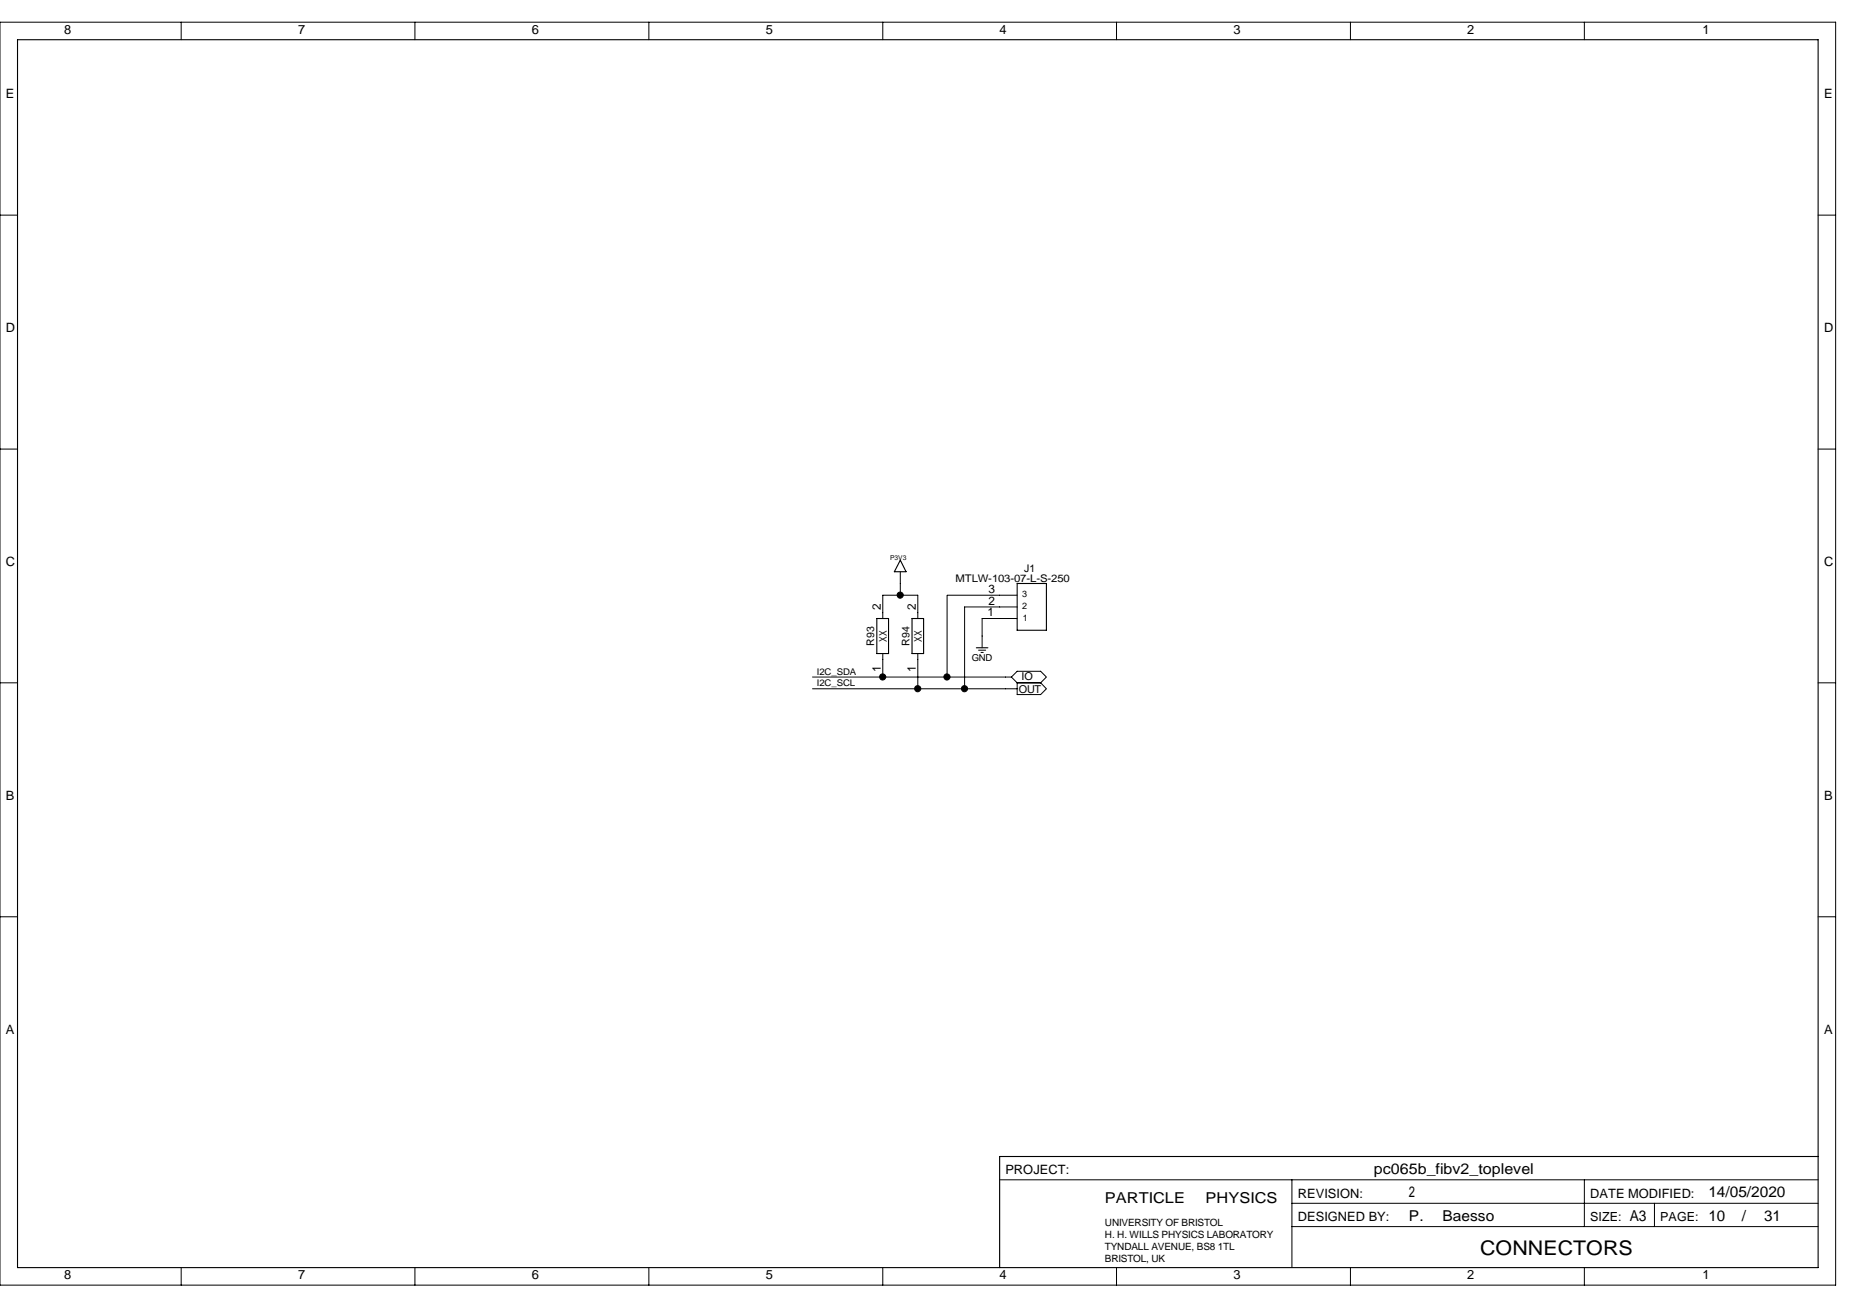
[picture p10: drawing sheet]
<svg xmlns="http://www.w3.org/2000/svg" width="420mm" height="297mm" viewBox="0 0 420 297" stroke-linecap="round" stroke-linejoin="round" font-family="sans-serif">
<path d="M4 9h408.9v278.9h-408.9zM204.5 127.2l1.3 2.6h-2.7zM231 132.5h6.7v10.6h-6.7zM199.1 140.5h2.7v7.9h-2.7zM207.1 140.5h2.7v7.9h-2.7zM221.7 147.1h2.7M412.9 262.6h-185.9v25.3" fill="none" stroke="#000" stroke-width=".25"/>
<g fill="none" stroke="#000" stroke-width=".23">
<path d="M0 5h416.9v286.8h-416.9zM41.1 5v4M94.2 5v4M147.4 5v4M200.5 5v4M253.6 5v4M306.7 5v4M359.8 5v4M0 48.9h4M412.9 48.9h4M0 102h4M412.9 102h4"/>
<path d="M204.5 129.8v5.4M231 135.2h-15.9v18.6h14.6M231 137.8h-11.9v18.6M0 155.1h4M184.5 153.8h16M184.5 156.4h23.9M200.5 148.4v5.4h14.6M200.5 140.5v-5.3h7.9v5.3M208.4 148.4v8h10.7M219.1 156.4h11.9M222.2 147.7h1.7M222.8 148.2h.5"/>
<path d="M229.7 153.8l1.3-1.4h5.3l1.4 1.4-1.4 1.3h-5.3M229.7 153.8l1.3 1.3M231 155.1h5.3l1.4 1.3-1.4 1.3h-5.3zM231 140.5h-7.9v6.6M412.9 155.1h4M0 208.2h4M412.9 208.2h4M227 267.9h185.9M293.4 273.3h119.5M293.4 267.9v20M293.4 278.6h119.5M359.8 267.9v10.7"/>
<path d="M375.7 273.3v5.3M41.1 287.9v3.9M94.2 287.9v3.9M147.4 287.9v3.9M200.5 287.9v3.9M253.6 287.9v3.9M306.7 287.9v3.9M359.8 287.9v3.9"/>
</g>
<g fill="#000" stroke="#000" stroke-width=".23">
<circle cx="204.4" cy="135.1" r=".7"/>
<circle cx="200.5" cy="153.7" r=".7"/>
<circle cx="208.4" cy="156.4" r=".7"/>
<circle cx="215.1" cy="153.7" r=".7"/>
<circle cx="219.1" cy="156.4" r=".7"/>
</g>
<text font-size="4.6" x="336.2" y="284.9">CONNECTORS</text>
<g font-size="3.4">
<text x="312" y="266.6">pc065b_fibv2_toplevel</text>
<text x="250.9" y="273.2">PARTICLE</text>
<text x="273.8" y="273.2">PHYSICS</text>
<text x="320" y="271.9">2</text>
<text x="388" y="271.9">14/05/2020</text>
<text x="320" y="277.2">P.</text>
<text x="327.6" y="277.2">Baesso</text>
<text x="370.1" y="277.2">A3</text>
<text x="388" y="277.2">10</text>
<text x="395.6" y="277.2">/</text>
<text x="400.7" y="277.2">31</text>
</g>
<g font-size="2.9">
<text x="14.6" y="7.7">8</text>
<text x="67.7" y="7.7">7</text>
<text x="120.8" y="7.7">6</text>
<text x="173.9" y="7.7">5</text>
<text x="227" y="7.7">4</text>
<text x="280.2" y="7.7">3</text>
<text x="333.2" y="7.7">2</text>
<text x="386.6" y="7.7">1</text>
<text x="1.3" y="22.3">E</text>
<text x="414.3" y="22.3">E</text>
<text x="1.3" y="75.4">D</text>
<text x="414.3" y="75.4">D</text>
<text x="1.3" y="128.5">C</text>
<text x="414.3" y="128.5">C</text>
<text x="1.3" y="181.7">B</text>
<text x="414.3" y="181.7">B</text>
<text x="1.3" y="234.7">A</text>
<text x="414.3" y="234.7">A</text>
<text x="228.3" y="266.6">PROJECT:</text>
<text x="294.8" y="271.9">REVISION:</text>
<text x="361.1" y="271.9">DATE MODIFIED:</text>
<text x="294.8" y="277.2">DESIGNED BY:</text>
<text x="14.6" y="290.5">8</text>
<text x="67.7" y="290.5">7</text>
<text x="120.8" y="290.5">6</text>
<text x="173.9" y="290.5">5</text>
<text x="227" y="290.5">4</text>
<text x="280.2" y="290.5">3</text>
<text x="333.2" y="290.5">2</text>
<text x="386.6" y="290.5">1</text>
</g>
<g font-size="2.8">
<text x="361.1" y="277.2">SIZE:</text>
<text x="377.1" y="277.2">PAGE:</text>
</g>
<g font-size="2.7">
<text x="224.5" y="137.3">2</text>
<text x="224.5" y="134.6">3</text>
<text x="200" y="138.6" transform="rotate(-90 200 138.6)">2</text>
<text x="208" y="138.6" transform="rotate(-90 208 138.6)">2</text>
<text x="224.2" y="140">1</text>
<text x="200" y="152.6" transform="rotate(-90 200 152.6)">1</text>
<text x="208" y="152.6" transform="rotate(-90 208 152.6)">1</text>
</g>
<g font-size="2.5">
<text x="232" y="154.5">IO</text>
<text x="231.4" y="157.3">OUT</text>
</g>
<g font-size="2.4">
<text x="232.6" y="129.8">J1</text>
<text x="217" y="132.2">MTLW-103-07-L-S-250</text>
<text x="198.5" y="146.6" transform="rotate(-90 198.5 146.6)">R93</text>
<text x="201.4" y="145.8" transform="rotate(-90 201.4 145.8)">XX</text>
<text x="206.5" y="146.6" transform="rotate(-90 206.5 146.6)">R94</text>
<text x="209.4" y="145.8" transform="rotate(-90 209.4 145.8)">XX</text>
</g>
<g font-size="2.3">
<text x="250.9" y="278.5">UNIVERSITY OF BRISTOL</text>
<text x="250.9" y="281.2">H. H. WILLS PHYSICS LABORATORY</text>
<text x="250.9" y="283.8">TYNDALL AVENUE, BS8 1TL</text>
<text x="250.9" y="286.5">BRISTOL, UK</text>
</g>
<text font-size="2.2" x="220.7" y="150">GND</text>
<g font-size="2.1">
<text x="185.5" y="153.2">I2C_SDA</text>
<text x="185.5" y="155.9">I2C_SCL</text>
</g>
<g font-size="2">
<text x="232.2" y="135.6">3</text>
<text x="232.2" y="138.3">2</text>
<text x="232.3" y="141">1</text>
</g>
<text font-size="1.5" x="202.1" y="127.2">P3V3</text>
</svg>
